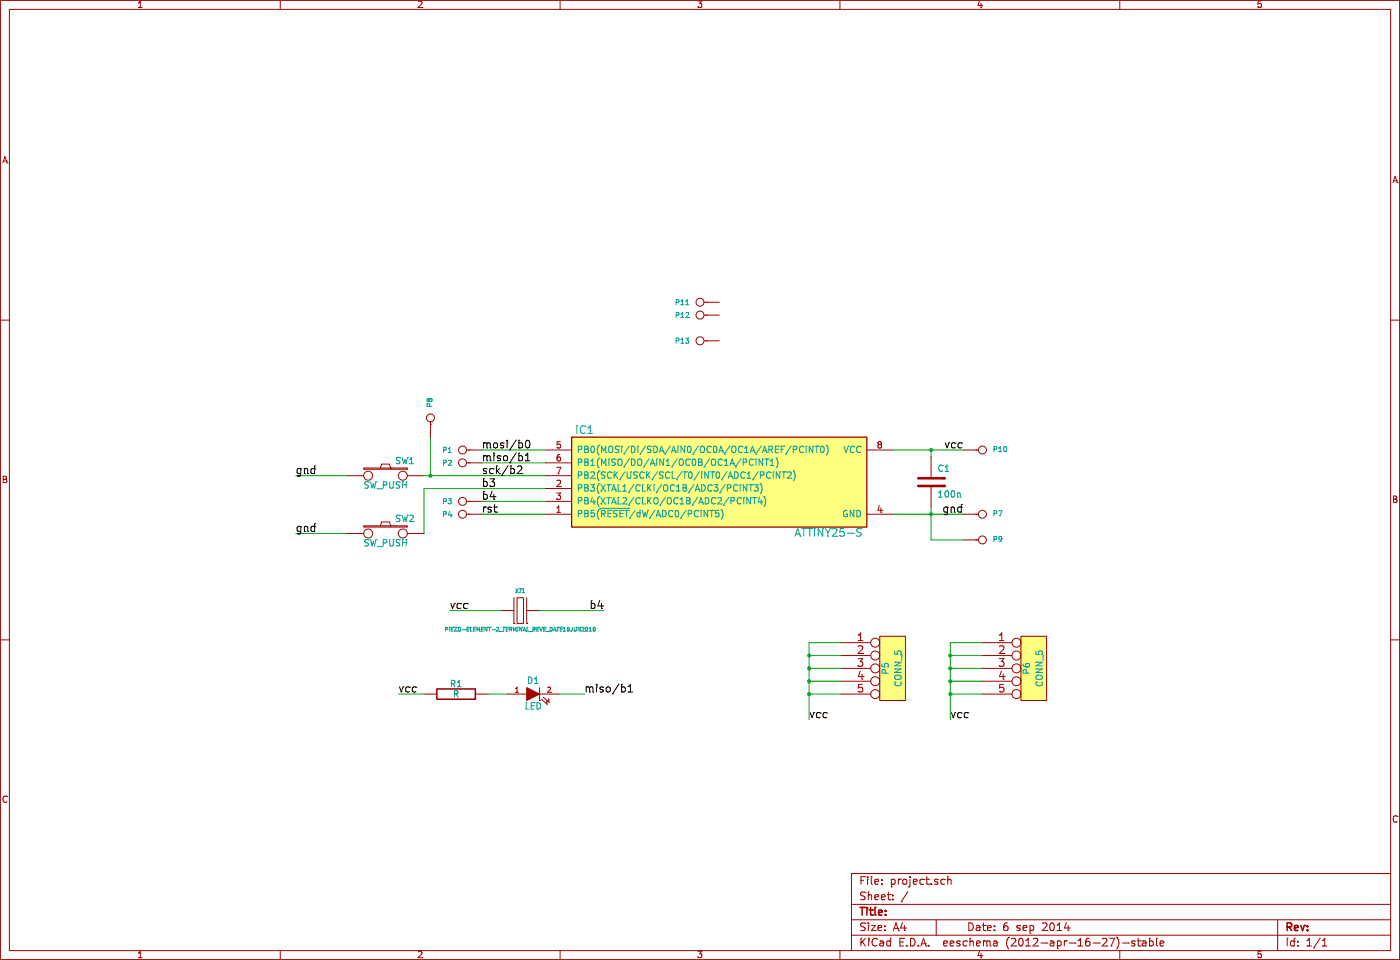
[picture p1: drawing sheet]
EESchema Schematic File Version 2  date Sa 06 Sep 2014 12:00:43 CEST
LIBS:power
LIBS:device
LIBS:transistors
LIBS:conn
LIBS:linear
LIBS:regul
LIBS:74xx
LIBS:cmos4000
LIBS:adc-dac
LIBS:memory
LIBS:xilinx
LIBS:special
LIBS:microcontrollers
LIBS:dsp
LIBS:microchip
LIBS:analog_switches
LIBS:motorola
LIBS:texas
LIBS:intel
LIBS:audio
LIBS:interface
LIBS:digital-audio
LIBS:philips
LIBS:display
LIBS:cypress
LIBS:siliconi
LIBS:opto
LIBS:atmel
LIBS:contrib
LIBS:valves
LIBS:micha_custom
LIBS:PIEZO-ELEMENT-2_TERMINAL_RevE_Date15jun2010
LIBS:project-cache
EELAYER 25  0
EELAYER END
$Descr A4 11700 8267
encoding utf-8
Sheet 1 1
Title ""
Date "6 sep 2014"
Rev ""
Comp ""
Comment1 ""
Comment2 ""
Comment3 ""
Comment4 ""
$EndDescr
$Comp
L CONN_1 P13
U 1 1
P 5850 3050
F 0 "P13" H 5930 3050 40  0000 L CNN
F 1 "CONN_1" H 5850 3105 30  0001 C CNN
	1    5850 3050
	-1   0    0    1   
$EndComp
$Comp
L CONN_1 P11
U 1 1
P 5850 2750
F 0 "P11" H 5930 2750 40  0000 L CNN
F 1 "CONN_1" H 5850 2805 30  0001 C CNN
	1    5850 2750
	-1   0    0    1   
$EndComp
$Comp
L CONN_1 P12
U 1 1
P 5850 2850
F 0 "P12" H 5930 2850 40  0000 L CNN
F 1 "CONN_1" H 5850 2905 30  0001 C CNN
	1    5850 2850
	-1   0    0    1   
$EndComp
Text Label 3900 5150 0    60   ~ 0
vcc
$Comp
L CONN_1 P10
U 1 1
P 8050 3900
F 0 "P10" H 8130 3900 40  0000 L CNN
F 1 "CONN_1" H 8050 3955 30  0001 C CNN
	1    8050 3900
	1    0    0    -1  
$EndComp
Connection ~ 3750 4100
Wire Wire Line
	3750 3800 3750 4100
Wire Wire Line
	3700 5800 3500 5800
Wire Wire Line
	4200 5800 4350 5800
Connection ~ 6700 5700
Wire Wire Line
	6700 5800 6950 5800
Connection ~ 6700 5500
Wire Wire Line
	6700 5600 6950 5600
Connection ~ 7650 4400
Wire Wire Line
	7350 4400 7900 4400
Connection ~ 7650 3900
Wire Wire Line
	7900 3900 7350 3900
Wire Wire Line
	4600 5150 5100 5150
Wire Wire Line
	4650 4400 4150 4400
Wire Wire Line
	4650 4000 4150 4000
Wire Wire Line
	3100 4550 2700 4550
Wire Wire Line
	4650 4100 3700 4100
Wire Wire Line
	3100 4100 2700 4100
Wire Wire Line
	4650 3900 4150 3900
Wire Wire Line
	4650 4300 4150 4300
Wire Wire Line
	3700 4550 3700 4200
Wire Wire Line
	3700 4200 4650 4200
Wire Wire Line
	4300 5150 3900 5150
Wire Wire Line
	7650 3900 7650 3950
Wire Wire Line
	6950 5400 6700 5400
Wire Wire Line
	6700 5500 6950 5500
Wire Wire Line
	6700 5700 6950 5700
Connection ~ 6700 5600
Wire Wire Line
	6700 5400 6700 6000
Connection ~ 6700 5800
Connection ~ 7800 5800
Wire Wire Line
	7800 6000 7800 5400
Connection ~ 7800 5600
Wire Wire Line
	7800 5700 8050 5700
Wire Wire Line
	7800 5500 8050 5500
Wire Wire Line
	7800 5400 8050 5400
Wire Wire Line
	7800 5600 8050 5600
Connection ~ 7800 5500
Wire Wire Line
	7800 5800 8050 5800
Connection ~ 7800 5700
Wire Wire Line
	4750 5800 4950 5800
Wire Wire Line
	7650 4350 7650 4600
Wire Wire Line
	7650 4600 7900 4600
$Comp
L CONN_1 P8
U 1 1
P 3750 3650
F 0 "P8" H 3830 3650 40  0000 L CNN
F 1 "CONN_1" H 3750 3705 30  0001 C CNN
	1    3750 3650
	0    -1   -1   0   
$EndComp
$Comp
L CONN_1 P9
U 1 1
P 8050 4600
F 0 "P9" H 8130 4600 40  0000 L CNN
F 1 "CONN_1" H 8050 4655 30  0001 C CNN
	1    8050 4600
	1    0    0    -1  
$EndComp
Text Label 4950 5800 0    60   ~ 0
miso/b1
$Comp
L CONN_1 P7
U 1 1
P 8050 4400
F 0 "P7" H 8130 4400 40  0000 L CNN
F 1 "CONN_1" H 8050 4455 30  0001 C CNN
	1    8050 4400
	1    0    0    -1  
$EndComp
Text Label 3500 5800 0    60   ~ 0
vcc
$Comp
L R R1
U 1 1
P 3950 5800
F 0 "R1" V 4030 5800 50  0000 C CNN
F 1 "R" V 3950 5800 50  0000 C CNN
	1    3950 5800
	0    -1   -1   0   
$EndComp
$Comp
L LED D1
U 1 1
P 4550 5800
F 0 "D1" H 4550 5900 50  0000 C CNN
F 1 "LED" H 4550 5700 50  0000 C CNN
	1    4550 5800
	1    0    0    -1  
$EndComp
$Comp
L CONN_5 P6
U 1 1
P 8450 5600
F 0 "P6" V 8400 5600 50  0000 C CNN
F 1 "CONN_5" V 8500 5600 50  0000 C CNN
	1    8450 5600
	1    0    0    -1  
$EndComp
Text Label 7800 6000 0    60   ~ 0
vcc
Text Label 6700 6000 0    60   ~ 0
vcc
$Comp
L CONN_5 P5
U 1 1
P 7350 5600
F 0 "P5" V 7300 5600 50  0000 C CNN
F 1 "CONN_5" V 7400 5600 50  0000 C CNN
	1    7350 5600
	1    0    0    -1  
$EndComp
Text Label 7900 4400 2    60   ~ 0
gnd
Text Label 7900 3900 2    60   ~ 0
vcc
Text Label 5100 5150 2    60   ~ 0
b4
$Comp
L CONN_1 P4
U 1 1
P 4000 4400
F 0 "P4" H 4080 4400 40  0000 L CNN
F 1 "CONN_1" H 4000 4455 30  0001 C CNN
	1    4000 4400
	-1   0    0    1   
$EndComp
$Comp
L CONN_1 P3
U 1 1
P 4000 4300
F 0 "P3" H 4080 4300 40  0000 L CNN
F 1 "CONN_1" H 4000 4355 30  0001 C CNN
	1    4000 4300
	-1   0    0    1   
$EndComp
$Comp
L CONN_1 P2
U 1 1
P 4000 4000
F 0 "P2" H 4080 4000 40  0000 L CNN
F 1 "CONN_1" H 4000 4055 30  0001 C CNN
	1    4000 4000
	-1   0    0    1   
$EndComp
$Comp
L CONN_1 P1
U 1 1
P 4000 3900
F 0 "P1" H 4080 3900 40  0000 L CNN
F 1 "CONN_1" H 4000 3955 30  0001 C CNN
	1    4000 3900
	-1   0    0    1   
$EndComp
Text Label 4150 4400 0    60   ~ 0
rst
Text Label 4150 4300 0    60   ~ 0
b4
Text Label 4150 4200 0    60   ~ 0
b3
Text Label 4150 4100 0    60   ~ 0
sck/b2
Text Label 4150 4000 0    60   ~ 0
miso/b1
Text Label 4150 3900 0    60   ~ 0
mosi/b0
Text Label 2700 4550 0    60   ~ 0
gnd
Text Label 2700 4100 0    60   ~ 0
gnd
$Comp
L SW_PUSH SW2
U 1 1
P 3400 4550
F 0 "SW2" H 3550 4660 50  0000 C CNN
F 1 "SW_PUSH" H 3400 4470 50  0000 C CNN
	1    3400 4550
	1    0    0    -1  
$EndComp
$Comp
L SW_PUSH SW1
U 1 1
P 3400 4100
F 0 "SW1" H 3550 4210 50  0000 C CNN
F 1 "SW_PUSH" H 3400 4020 50  0000 C CNN
	1    3400 4100
	1    0    0    -1  
$EndComp
$Comp
L C C1
U 1 1
P 7650 4150
F 0 "C1" H 7700 4250 50  0000 L CNN
F 1 "100n" H 7700 4050 50  0000 L CNN
	1    7650 4150
	1    0    0    -1  
$EndComp
$Comp
L PIEZO-ELEMENT-2_TERMINAL_REVE_DATE15JUN2010 XT1
U 1 1
P 4450 5150
F 0 "XT1" H 4450 5300 30  0000 C CNN
F 1 "PIEZO-ELEMENT-2_TERMINAL_REVE_DATE15JUN2010" H 4450 5000 30  0000 C CNN
	1    4450 5150
	1    0    0    -1  
$EndComp
$Comp
L ATTINY25-S IC1
U 1 1
P 4850 3800
F 0 "IC1" H 4950 3850 60  0000 C CNN
F 1 "ATTINY25-S" H 6850 3050 60  0000 C CNN
F 2 "SO8-200" H 5100 3050 60  0001 C CNN
	1    4850 3800
	1    0    0    -1  
$EndComp
$EndSCHEMATC
